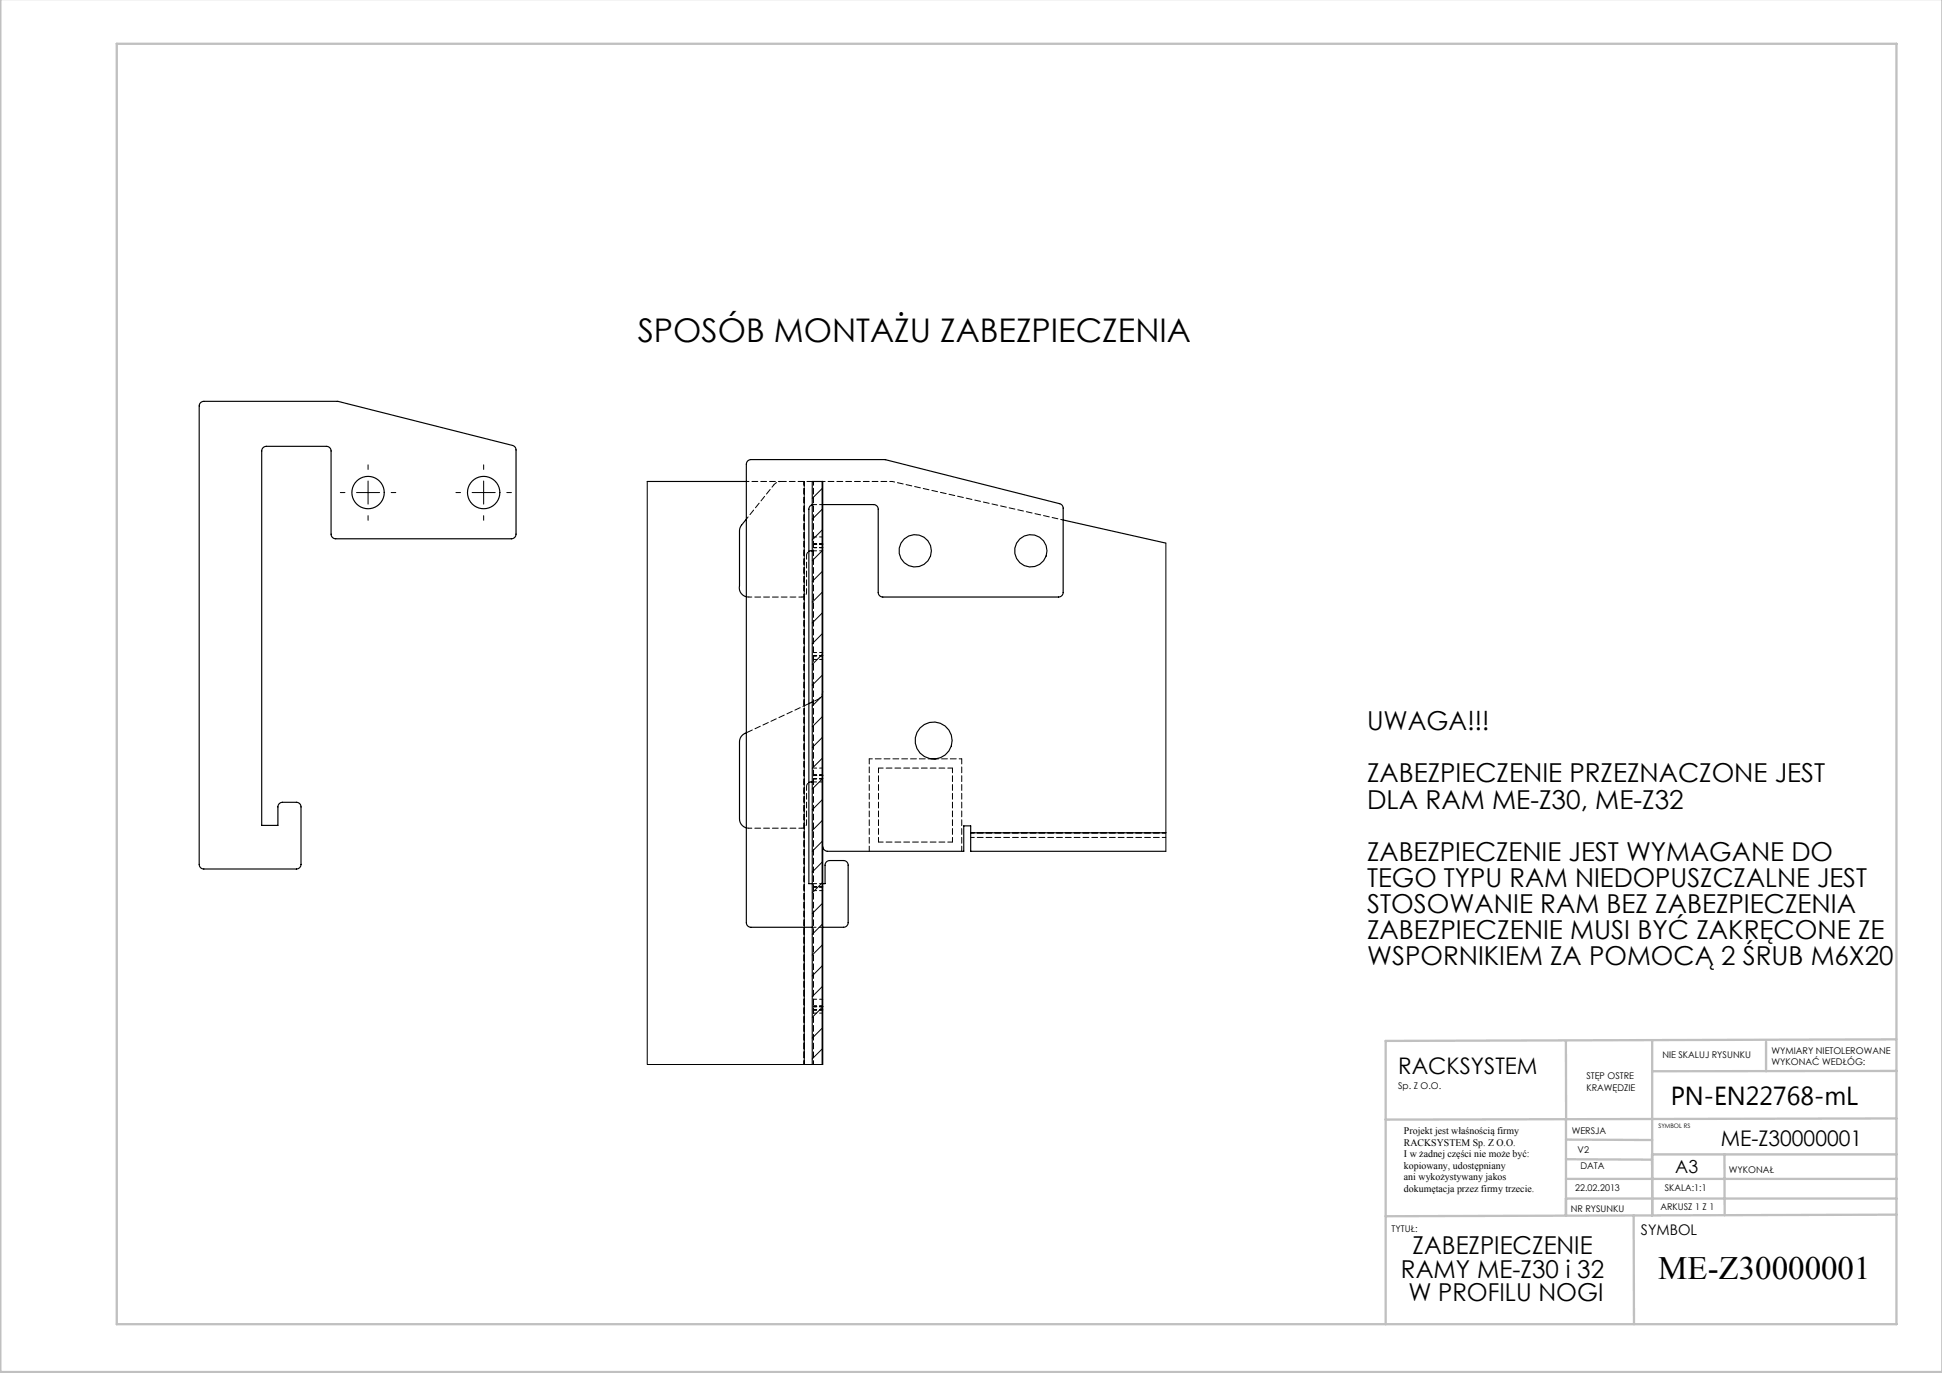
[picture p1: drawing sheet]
<svg xmlns="http://www.w3.org/2000/svg" width="420mm" height="297mm" viewBox="0 0 420 297" stroke-linecap="round" stroke-linejoin="round" font-family="sans-serif">
<path d="M74.6 106.5h-1M79.6 101.5v-1M79.6 111.5v1M84.6 106.5h1M99.6 106.5h-1M104.6 101.5v-1M104.6 111.5v1M109.6 106.5h1" fill="none" stroke="#000" stroke-width=".22" stroke-dasharray="15.2 1.3 1.3 1.3"/>
<g fill="none" stroke="#000" stroke-width=".22">
<path d="M77.1 106.5h5M79.6 104v5M102.1 106.5h5M104.6 104v5M140 104.1v126.2h37.9M177.8 105.7l-2.1 2.1M177.8 110.2l-2.1 2.1M177.8 114.7l-2.1 2.1M177.8 119.1l-2.1 2.2M252.1 117.5v66.6M177.8 123.6l-2.1 2.2M177.8 128.1l-2.1 2.2"/>
<path d="M177.8 132.6l-2.1 2.2M177.8 137.1l-2.1 2.1M177.8 141.6l-2.1 2.1M177.8 146.1l-2.1 2.1M177.8 150.6l-2.1 2.1M177.8 155.1l-2.1 2.1M177.8 159.6l-2.1 2.1M177.8 164l-2.1 2.2M177.8 168.5l-2.1 2.2M177.8 173l-2.1 2.2M177.8 177.5l-2.1 2.2M177.8 182l-2.1 2.1"/>
<path d="M177.8 186.5l-2.1 2.1M177.8 191l-2.1 2.1M177.8 195.5l-2.1 2.1M177.8 200l-2.1 2.1M177.8 204.5l-2.1 2.1M177.8 208.9l-2.1 2.2M177.8 213.4l-2.1 2.2M177.8 217.9l-2.1 2.2M177.8 222.4l-2.1 2.2M177.8 226.9l-2.1 2.1"/>
</g>
<g fill="none" stroke="#c0c0c0" stroke-width=".5">
<path d="M.1 -.1v296.9h419.9M25.2 9.5h385v276.9h-385zM338.7 225.2v16.9M357.3 225v37.9v-13.2M382 225.4v6.3M410.1 224.8l-110.4 .4v61.2M410.1 231.7h-52.8M338.7 259.3h71.5M338.7 255h71.5M338.7 250.8l18.6 .1M338.7 246.5l18.6 .1M338.7 242.1v20.9"/>
<path d="M357.3 249.7h52.9M373 249.7v13.2M410.1 241.9l-110.4 .3M353.3 262.9l.1 23.5M410.2 262.7l-110.5 .4"/>
</g>
<g fill="none" stroke="#000" stroke-width=".25">
<path d="M43.4 87.1l.7-.3h29l37.7 9.6a1 1 0 0 1 .8 .9v18.2a1 1 0 0 1-1 1h-38a1 1 0 0 1-1-1v-18a1 1 0 0 0-1-1h-13a1 1 0 0 0-1 1v81h3.5v-4a1 1 0 0 1 1-1h3a1 1 0 0 1 1 1v12.5a1 1 0 0 1-1 1h-20a1 1 0 0 1-1-1v-99.2zM140 104.1h21.4M161.4 112.3l-1.1 1.4-.4 1v12a2 2 0 0 0 1.5 2.4M175.7 119.1l-.8 .2M175.7 109.2l-.6 .4-.2 .5v81h.8M177.8 104.1h.1v126.2M177.8 104.1v126.2M177.8 104.1h-2.1v126.2M177.9 109.1h11a1 1 0 0 1 1 1v18a1 1 0 0 0 1 1h38a1 1 0 0 0 1-1v-18.2a1 1 0 0 0-.7-.9l-37.8-9.6h-29a1 1 0 0 0-1 1v99.2a1 1 0 0 0 1 1h13.3M229.9 112.5l22.2 5M161.4 158.5a2.09 2.09 0 0 0-1.5 2v16.6l.4 1.2 .5 .5 .6 .3M175.7 151.9l-.8 .3"/>
<path d="M175.7 169.1l-.8 .2M201.4 164.1h1M177.9 191.1h.5v-4a1 1 0 0 1 1-1h3a1 1 0 0 1 1 1v12.5a1 1 0 0 1-1 1h-4.5M209.9 180.1v-1.5h-1.5v5.5h-29.5a1.12 1.12 0 0 1-1-1M209.9 180.1v4h42.2M209.9 180.1h42.2M173.9 200.6v29.7"/>
<circle cx="79.6" cy="106.5" r="3.5"/>
<circle cx="104.6" cy="106.5" r="3.5"/>
<circle cx="197.9" cy="119.1" r="3.5"/>
<circle cx="222.9" cy="119.1" r="3.5"/>
<circle cx="201.9" cy="160.2" r="4"/>
</g>
<path d="M173.9 104.1v126.2M175.9 104.1v126.2M174.4 128.1v-8M174.4 178.1v-8M173.9 230.3v-126.2" fill="none" stroke="#000" stroke-width=".22" stroke-dasharray="1.3 .6" stroke-dashoffset=".4"/>
<g fill="none" stroke="#000" stroke-width=".22" stroke-dasharray="1.3 .6" stroke-dashoffset=".6">
<path d="M175.9 109.1h2M177.9 119.1h-2M177.9 118.4h-2M177.9 117.7h-2M177.9 117.6h-2M177.9 116.1h-2M161.9 129.1h11.5M175.9 142.6h2M176.8 151.3l-1.1 .6M177.9 141.1h-2M177.9 141.8h-2M161.9 179.1h11.5"/>
<path d="M177.9 169.1h-2M177.9 168.4h-2M177.9 167.7h-2M177.9 167.6h-2M177.9 166.1h-2M188 164.1h13.4M175.9 192.6h2M177.9 191.8h-2M177.9 191.1h-2M177.9 219.1h-2M177.9 218.4h-2M177.9 217.7h-2"/>
<path d="M177.9 217.6h-2M177.9 216.1h-2"/>
</g>
<path d="M167.3 104.9l-5.9 7.4M168.9 104.1h-7.5M192.9 104.1h-15M229.9 112.5l-37-8.4M202.4 164.1h5.6" fill="none" stroke="#000" stroke-width=".22" stroke-dasharray="1.3 .6" stroke-dashoffset=".7"/>
<path d="M173.9 104.1v96.5M175.7 119.1h.2M175.7 109.2l.2-.1M161.4 129.1h.5M161.4 179.1h.5M175.7 169.1h.2M175.9 191.1h-.2" fill="none" stroke="#000" stroke-width=".22" stroke-dasharray="1.3 .6"/>
<path d="M174.4 120.1l.2-.5 .3-.3M177.9 149.5a2 2 0 0 1-1.1 1.8M174.4 170.1l.2-.5 .3-.3M209.9 181.1h42.2M252.1 180.1h-42.2M175.7 200.6h2.2" fill="none" stroke="#000" stroke-width=".22" stroke-dasharray="1.3 .6" stroke-dashoffset=".5"/>
<path d="M173.4 129.1a1 1 0 0 0 1-1M173.4 179.1a1 1 0 0 0 1-1" fill="none" stroke="#000" stroke-width=".22" stroke-dasharray="1.3 .6" stroke-dashoffset=".8"/>
<path d="M174.9 152.2l-13.5 6.3" fill="none" stroke="#000" stroke-width=".22" stroke-dasharray="1.3 .6" stroke-dashoffset="-.2"/>
<path d="M168.9 104.1a2 2 0 0 0-1.6 .8" fill="none" stroke="#000" stroke-width=".22" stroke-dasharray="1.3 .6" stroke-dashoffset=".9"/>
<path d="M175.7 104.1h-6.8" fill="none" stroke="#000" stroke-width=".22" stroke-dasharray="1.3 .6" stroke-dashoffset=".1"/>
<path d="M190 166.1h16M206 166.1v16M190 182.1v-16M206 182.1h-16" fill="none" stroke="#000" stroke-width=".22" stroke-dasharray="1.3 .6" stroke-dashoffset=".3"/>
<path d="M208 164.1v20M188 184.1v-20" fill="none" stroke="#000" stroke-width=".22" stroke-dasharray="1.3 .6" stroke-dashoffset=".2"/>
<g font-size="7.1">
<text x="137.9" y="73.9">SPOSÓB MONTAŻU ZABEZPIECZENIA</text>
<text x="358.6" y="276.7">ME-Z30000001</text>
</g>
<g font-size="5.6">
<text x="295.7" y="158">UWAGA!!!</text>
<text x="295.7" y="169.3">ZABEZPIECZENIE PRZEZNACZONE JEST</text>
<text x="295.7" y="174.9">DLA RAM ME-Z30, ME-Z32</text>
<text x="295.7" y="186.2">ZABEZPIECZENIE JEST WYMAGANE DO</text>
<text x="295.7" y="191.8">TEGO TYPU RAM NIEDOPUSZCZALNE JEST</text>
<text x="295.7" y="197.5">STOSOWANIE RAM BEZ ZABEZPIECZENIA</text>
<text x="295.7" y="203.1">ZABEZPIECZENIE MUSI BYĆ ZAKRĘCONE ZE</text>
<text x="295.7" y="208.8">WSPORNIKIEM ZA POMOCĄ 2 ŚRUB M6X20</text>
<text x="361.3" y="239.1">PN-EN22768-mL</text>
</g>
<g font-size="5.3">
<text x="305.5" y="271.3">ZABEZPIECZENIE</text>
<text x="303" y="276.4">RAMY ME-Z30 i 32</text>
<text x="304.6" y="281.5">W PROFILU NOGI</text>
</g>
<text font-size="4.9" x="302.4" y="232.4">RACKSYSTEM</text>
<text font-size="4.7" x="372.1" y="247.8">ME-Z30000001</text>
<text font-size="3.9" x="362.3" y="253.8">A3</text>
<text font-size="3.2" x="354.9" y="267.2">SYMBOL</text>
<g font-size="2.2">
<text x="303.6" y="245.3">Projekt jest właśnością firmy</text>
<text x="303.6" y="247.8">RACKSYSTEM Sp. Z O.O.</text>
<text x="303.6" y="250.3">I w żadnej części nie może być:</text>
<text x="303.6" y="252.8">kopiowany, udostępniany</text>
<text x="303.6" y="255.3">ani wykożystywany jakos</text>
<text x="303.6" y="257.8">dokumętacja przez firmy trzecie.</text>
</g>
<g font-size="2">
<text x="383.1" y="227.9">WYMIARY NIETOLEROWANE</text>
<text x="343.1" y="233.4">STĘP OSTRE</text>
<text x="359.5" y="228.9">NIE SKALUJ RYSUNKU</text>
<text x="383.1" y="230.4">WYKONAĆ WEDŁÓG:</text>
<text x="302.4" y="235.5">Sp. Z O.O.</text>
<text x="343.1" y="235.9">KRAWĘDZIE</text>
<text x="339.9" y="245.4">WERSJA</text>
<text x="341.2" y="249.4">V2</text>
<text x="340.7" y="257.7">22.02.2013</text>
<text x="341.8" y="252.9">DATA</text>
<text x="360.1" y="257.7">SKALA:1:1</text>
<text x="373.9" y="253.8">WYKONAŁ</text>
<text x="339.7" y="262.3">NR RYSUNKU</text>
<text x="359.1" y="261.8">ARKUSZ 1 Z 1</text>
<text x="301" y="266.4">TYTUŁ:</text>
</g>
<text font-size="1.3" x="358.7" y="244">SYMBOL RS</text>
</svg>
